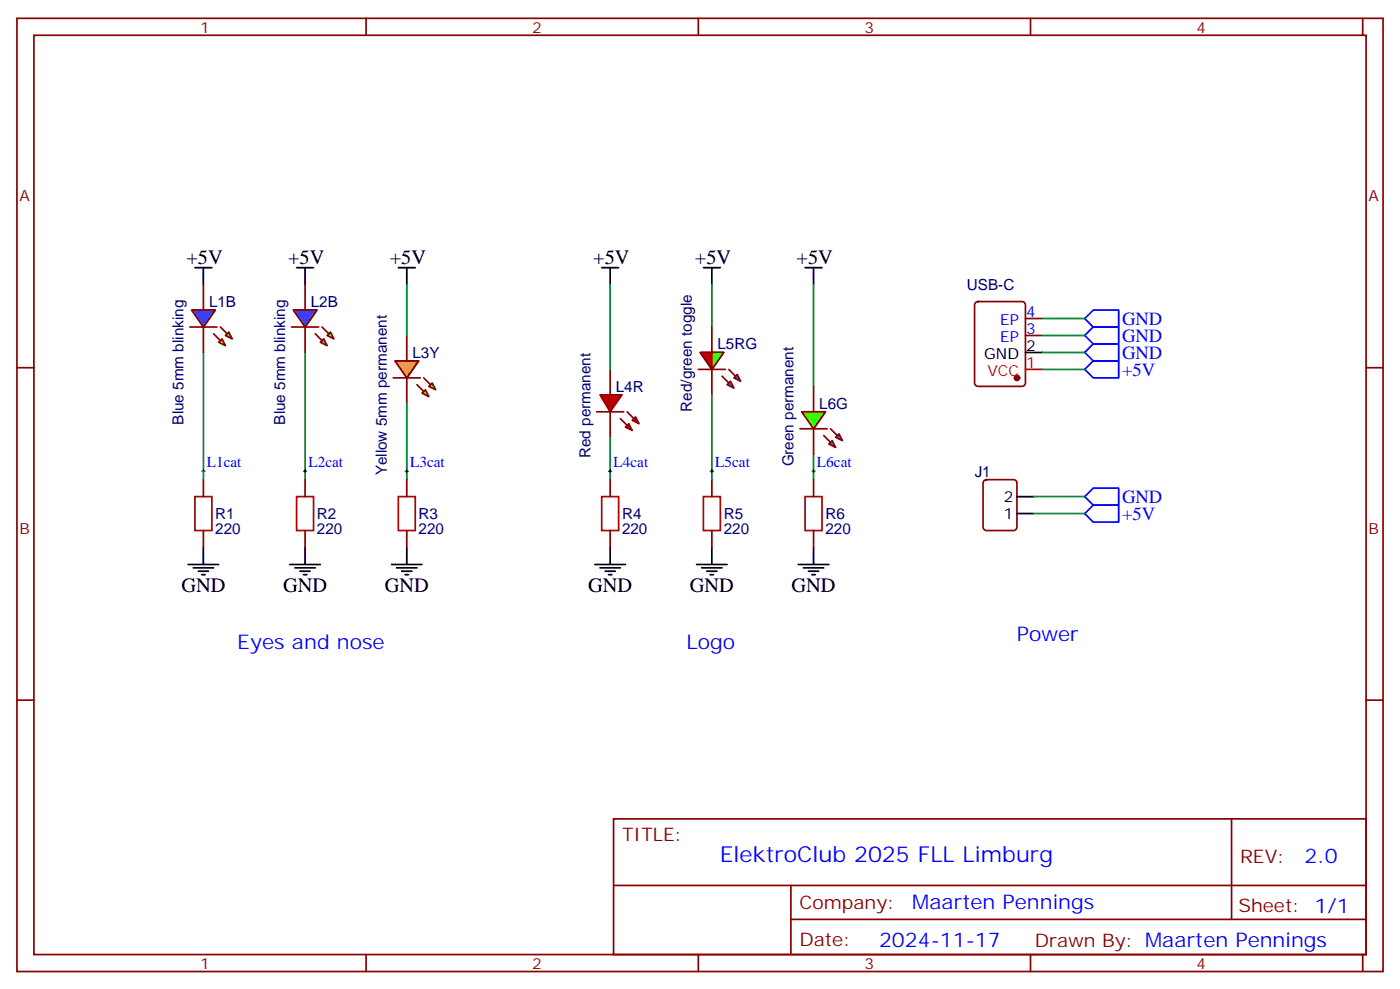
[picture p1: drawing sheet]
<svg xmlns="http://www.w3.org/2000/svg" width="291mm" height="206mm" viewBox="0 0 291 206" stroke-linecap="round" stroke-linejoin="round" font-family="sans-serif">
<g fill="none" stroke="#870000" stroke-width=".35">
<path d="M3.5 3.8h284.4v198.3h-284.4zM7.1 7.3h277.2v191.2h-277.2zM76.2 3.8v3.5M145.3 3.8v3.5M214.5 3.8v3.5M283.6 3.8v3.5M3.5 76.5h3.6M84.7 69.8v5.3M84.7 78.6v5.3M284.3 76.5h3.6M3.5 145.6h3.6M284.3 145.6h3.6"/>
<path d="M127.7 170.3h156.6v28.2h-156.6zM256.3 170.3v20.9M76.2 198.5v3.6M127.7 184.2h156.5M145.3 198.5v3.6M164.6 191.2h119.6M164.6 184.2v14.1M214.5 198.5v3.6M283.6 198.5v3.6"/>
</g>
<g fill="#0f0" stroke="#870000" stroke-width=".35">
<path d="M87.8 81.8l.7-.7 .8 1.4z"/>
<path d="M89.3 80.4l.7-.7 .7 1.4z"/>
</g>
<g fill="#870000" stroke="#870000" stroke-width=".35">
<path d="M86.8 80l1.4 1.4z"/>
<path d="M88.2 78.6l1.4 1.4z"/>
</g>
<path d="M81.8 78.6h5.7z" fill="#f00" stroke="#870000" stroke-width=".35"/>
<path d="M82.5 75.1h4.6l-2.4 3.5z" fill="#0f0" stroke="#870000" stroke-width=".35"/>
<g fill="#f00" stroke="#870000" stroke-width=".35">
<path d="M124.9 82.1h4.6l-2.5 3.6z"/>
<path d="M124.2 85.7h5.6z"/>
</g>
<g fill="#870000" stroke="#870000" stroke-width=".35">
<path d="M130.5 85.7l1.4 1.4z"/>
<path d="M129.1 87.1l1.4 1.4z"/>
</g>
<g fill="#f00" stroke="#870000" stroke-width=".35">
<path d="M132.3 86.7l.7 1.4-1.4-.7z"/>
<path d="M130.9 88.1l.7 1.4-1.4-.7z"/>
</g>
<g fill="none" stroke="#870000" stroke-width=".35">
<path d="M42.3 59.2v5.3M42.3 68v5.3M127 76.8v5.3M42.3 99.8v3.5M63.5 99.8v3.5M84.7 99.8v3.5M127 85.7v5.2M127 99.8v3.5M148.2 99.8v3.5M169.3 99.8v3.5M204.8 100l.5-.2h5.7a.71 .71 0 0 1 .7 .7v9.1a.76 .76 0 0 1-.7 .7h-5.7a.76 .76 0 0 1-.7-.7v-9.1zM42.3 110.3v3.6"/>
<path d="M63.5 110.3v3.6M84.7 110.3v3.6M127 110.3v3.6M148.2 110.3v3.6M169.3 110.3v3.6"/>
</g>
<g fill="none" stroke="#000" stroke-width=".35">
<path d="M40.6 55.7h3.5M42.3 55.7v3.5M61.7 55.7h3.6M63.5 55.7v3.5M82.9 55.7h3.5M84.7 55.7v3.5M125.2 55.7h3.6M127 55.7v3.5M146.4 55.7h3.5M148.2 55.7v3.5M167.6 55.7h3.5M169.3 55.7v3.5"/>
<path d="M39.2 117.4h6.3M40.2 118.1h4.2M41.3 118.8h2.1M42 119.5h.7M42.3 113.9v3.5M60.3 117.4h6.4M61.4 118.1h4.2M62.4 118.8h2.2M63.1 119.5h.8M63.5 113.9v3.5M81.5 117.4h6.3M82.5 118.1h4.3"/>
<path d="M83.6 118.8h2.1M84.3 119.5h.7M84.7 113.9v3.5M123.8 117.4h6.4M124.9 118.1h4.2M125.9 118.8h2.2M126.6 119.5h.8M127 113.9v3.5M145 117.4h6.3M146 118.1h4.3M147.1 118.8h2.1M147.8 119.5h.7"/>
<path d="M148.2 113.9v3.5M166.2 117.4h6.3M167.2 118.1h4.2M168.3 118.8h2.1M169 119.5h.7M169.3 113.9v3.5M211.7 106.8h3.5M211.7 103.3h3.5"/>
</g>
<path d="M84.7 59.2v10.6M127 59.2v17.6M148.2 59.2v8.8M169.3 59.2v21.2M42.3 73.3v24.7M63.5 73.3v26.5M84.7 83.9v15.9M127 90.9v8.9M169.3 94.5v5.3" fill="none" stroke="#008700" stroke-width=".35"/>
<path d="M40.6 103.3h3.5v7h-3.5zM61.7 103.3h3.6v7h-3.6zM82.9 103.3h3.5v7h-3.5zM125.2 103.3h3.6v7h-3.6zM146.4 103.3h3.5v7h-3.5zM167.6 103.3h3.5v7h-3.5z" fill="none" stroke="#a10000" stroke-width=".35"/>
<g fill="#0f0" stroke="#870000" stroke-width=".35">
<path d="M45.5 71.2l.7-.7 .7 1.4z"/>
<path d="M46.9 69.8l.7-.7 .7 1.4z"/>
</g>
<g fill="#870000" stroke="#870000" stroke-width=".35">
<path d="M44.4 69.4l1.5 1.4z"/>
<path d="M45.9 68l1.4 1.4z"/>
</g>
<path d="M39.5 68h5.7z" fill="#f00" stroke="#870000" stroke-width=".35"/>
<path d="M40.2 64.5h4.6l-2.5 3.5z" fill="#0f0" stroke="#870000" stroke-width=".35"/>
<path d="M63.5 59.2v5.3M63.5 68v5.3" fill="none" stroke="#870000" stroke-width=".35"/>
<g fill="#0f0" stroke="#870000" stroke-width=".35">
<path d="M66.7 71.2l.7-.7 .7 1.4z"/>
<path d="M68.1 69.8l.7-.7 .7 1.4z"/>
</g>
<g fill="#870000" stroke="#870000" stroke-width=".35">
<path d="M65.6 69.4l1.4 1.4z"/>
<path d="M67 68l1.4 1.4z"/>
</g>
<path d="M60.7 68h5.6z" fill="#f00" stroke="#870000" stroke-width=".35"/>
<path d="M61.4 64.5h4.6l-2.5 3.5z" fill="#0f0" stroke="#870000" stroke-width=".35"/>
<g fill="#09f" stroke="#600" stroke-width=".35">
<path d="M39.9 64.5h4.9l-2.5 3.5z"/>
<path d="M61 64.5h5l-2.5 3.5z"/>
</g>
<path d="M82.2 75.1h4.9l-2.4 3.5z" fill="#f90" stroke="#600" stroke-width=".35"/>
<path d="M169.3 80.4v5.3M169.3 89.2v5.3" fill="none" stroke="#870000" stroke-width=".35"/>
<g fill="#09f" stroke="#870000" stroke-width=".35">
<path d="M172.5 92.4l.7-.7 .7 1.4z"/>
<path d="M173.9 90.9l.7-.7 .7 1.5z"/>
</g>
<g fill="#870000" stroke="#870000" stroke-width=".35">
<path d="M171.4 90.6l1.5 1.4z"/>
<path d="M172.9 89.2l1.4 1.4z"/>
</g>
<path d="M166.5 89.2h5.7z" fill="#f00" stroke="#870000" stroke-width=".35"/>
<path d="M167.2 85.7h4.6l-2.5 3.5z" fill="#09f" stroke="#870000" stroke-width=".35"/>
<path d="M148.2 68v5.3M148.2 76.8v5.3" fill="none" stroke="#870000" stroke-width=".35"/>
<g fill="#09f" stroke="#870000" stroke-width=".35">
<path d="M151.3 80l.7-.7 .8 1.4z"/>
<path d="M153.5 77.9l.7 1.4-1.4-.7z"/>
</g>
<g fill="#870000" stroke="#870000" stroke-width=".35">
<path d="M150.3 78.2l1.4 1.5z"/>
<path d="M151.7 76.8l1.4 1.4z"/>
</g>
<path d="M145.3 76.8h5.7z" fill="#f00" stroke="#870000" stroke-width=".35"/>
<path d="M146 73.3h4.6l-2.4 3.5z" fill="#09f" stroke="#870000" stroke-width=".35"/>
<path d="M148.2 82.1v17.7" fill="none" stroke="#008700" stroke-width=".35"/>
<path d="M145.7 73.3h2.5v3.5z" fill="#f00" stroke="#600" stroke-width=".35"/>
<g fill="#3f0" stroke="#600" stroke-width=".35">
<path d="M148.2 73.3h2.4l-2.4 3.5z"/>
<path d="M166.9 85.7h4.9l-2.5 3.5z"/>
</g>
<path d="M203.1 62.9l.5-.2h9.1a.71 .71 0 0 1 .7 .7v16.3a.76 .76 0 0 1-.7 .7h-9.1a.76 .76 0 0 1-.8-.7v-16.3zM213.4 69.8h3.6M213.4 66.3h3.6" fill="none" stroke="#870000" stroke-width=".35"/>
<circle cx="211.7" cy="78.6" r=".53" fill="#870000" stroke="#870000" stroke-width=".35"/>
<path d="M213.4 76.8h3.6" fill="none" stroke="#f00" stroke-width=".35"/>
<path d="M213.4 73.3h3.6" fill="none" stroke="#000" stroke-width=".35"/>
<path d="M225.8 76.8l1.7-1.7h5.3v3.5h-5.3zM225.8 66.3l1.7-1.8h5.3v3.5h-5.3zM225.8 69.8l1.7-1.8h5.3v3.5h-5.3zM225.8 73.3l1.7-1.8h5.3v3.6h-5.3zM225.8 106.8l1.7-1.7h5.3v3.5h-5.3zM227.5 101.5h5.3v3.6h-5.3l-1.7-1.8z" fill="none" stroke="#00f" stroke-width=".35"/>
<path d="M217 76.8h8.8M217 66.3h8.8M217 69.8h8.8M217 73.3h8.8M42.3 98v1.8M215.2 103.3h10.6M215.2 106.8h10.6" fill="none" stroke="#008700" stroke-width=".35"/>
<path d="M42 98h.7M42.3 97.6v.8M63.1 98h.8M63.5 97.6v.8M84.3 98h.7M84.7 97.6v.8M126.6 98h.8M127 97.6v.8M147.8 98h.7M148.2 97.6v.8M169 98h.7M169.3 97.6v.8" fill="none" stroke="#000" stroke-width=".21"/>
<text font-size="4.6" fill="#00f" x="149.8" y="179.3">ElektroClub 2025 FLL Limburg</text>
<g font-size="4.2">
<text x="38.8" y="55">+5V</text>
<text x="60" y="55">+5V</text>
<text x="81.1" y="55">+5V</text>
<text x="123.5" y="55">+5V</text>
<text x="144.6" y="55">+5V</text>
<text x="165.8" y="55">+5V</text>
<text x="37.7" y="123">GND</text>
<text x="58.9" y="123">GND</text>
<text x="80.1" y="123">GND</text>
<text x="122.4" y="123">GND</text>
<text x="143.6" y="123">GND</text>
<text x="164.7" y="123">GND</text>
</g>
<g font-size="4.2" fill="#00f">
<text x="49.4" y="135">Eyes and nose</text>
<text x="142.9" y="135">Logo</text>
<text x="211.7" y="133.3">Power</text>
<text x="271.5" y="179.6">2.0</text>
<text x="189.9" y="189.1">Maarten Pennings</text>
<text x="183" y="196.9">2024-11-17</text>
</g>
<g font-size="3.9" fill="#00f">
<text x="233.5" y="67.6">GND</text>
<text x="233.5" y="71.1">GND</text>
<text x="233.5" y="74.6">GND</text>
<text x="233.5" y="78.2">+5V</text>
<text x="233.5" y="104.6">GND</text>
<text x="233.5" y="108.1">+5V</text>
</g>
<g font-size="3.9" fill="#800">
<text x="129.5" y="174.9">TITLE:</text>
<text x="258.1" y="179.6">REV:</text>
<text x="166.4" y="189.1">Company:</text>
<text x="257.7" y="189.7">Sheet: 1/1</text>
<text x="166.4" y="196.8">Date:</text>
<text x="215.4" y="196.9">Drawn By: Maarten Pennings</text>
</g>
<g font-size="3.2" fill="#800">
<text x="41.6" y="6.8">1</text>
<text x="110.8" y="6.8">2</text>
<text x="179.9" y="6.8">3</text>
<text x="249.1" y="6.8">4</text>
<text x="4.1" y="41.9">A</text>
<text x="284.9" y="41.9">A</text>
<text x="4.1" y="111.1">B</text>
<text x="284.9" y="111.1">B</text>
<text x="41.6" y="201.5">1</text>
<text x="110.8" y="201.5">2</text>
<text x="179.9" y="201.5">3</text>
<text x="249.1" y="201.5">4</text>
</g>
<g font-size="3.2" fill="#000080">
<text x="43.5" y="63.9">L1B</text>
<text x="64.7" y="63.9">L2B</text>
<text x="201.3" y="60.3">USB-C</text>
<text x="85.8" y="74.4">L3Y</text>
<text x="149.3" y="72.7">L5RG</text>
<text x="128.2" y="81.5">L4R</text>
<text x="38.2" y="88.3" transform="rotate(-90 38.2 88.3)">Blue 5mm blinking</text>
<text x="59.3" y="88.3" transform="rotate(-90 59.3 88.3)">Blue 5mm blinking</text>
<text x="144" y="85.6" transform="rotate(-90 144 85.6)">Red/green toggle</text>
<text x="170.5" y="85">L6G</text>
<text x="122.9" y="95.3" transform="rotate(-90 122.9 95.3)">Red permanent</text>
<text x="80.5" y="98.9" transform="rotate(-90 80.5 98.9)">Yellow 5mm permanent</text>
<text x="165.2" y="97" transform="rotate(-90 165.2 97)">Green permanent</text>
<text x="202.9" y="99.1">J1</text>
<text x="44.8" y="107.9">R1</text>
<text x="66" y="107.9">R2</text>
<text x="87.1" y="107.9">R3</text>
<text x="129.5" y="107.9">R4</text>
<text x="150.6" y="107.9">R5</text>
<text x="171.8" y="107.9">R6</text>
<text x="44.8" y="111.1">220</text>
<text x="66" y="111.1">220</text>
<text x="87.1" y="111.1">220</text>
<text x="129.5" y="111.1">220</text>
<text x="150.6" y="111.1">220</text>
<text x="171.8" y="111.1">220</text>
</g>
<g font-size="3.2" fill="#00f">
<text x="213.6" y="65.9">4</text>
<text x="208.2" y="71.2">EP</text>
<text x="208.2" y="67.7">EP</text>
<text x="213.6" y="69.4">3</text>
<text x="43" y="97.1">L1cat</text>
<text x="64.2" y="97.1">L2cat</text>
<text x="85.4" y="97.1">L3cat</text>
<text x="127.7" y="97.1">L4cat</text>
<text x="148.9" y="97.1">L5cat</text>
<text x="170" y="97.1">L6cat</text>
</g>
<g font-size="3.2">
<text x="204.8" y="74.7">GND</text>
<text x="213.6" y="73">2</text>
<text x="208.9" y="107.9">1</text>
<text x="208.9" y="104.4">2</text>
</g>
<g font-size="3.2" fill="#f00">
<text x="213.6" y="76.5">1</text>
<text x="205.5" y="78.2">VCC</text>
</g>
</svg>
